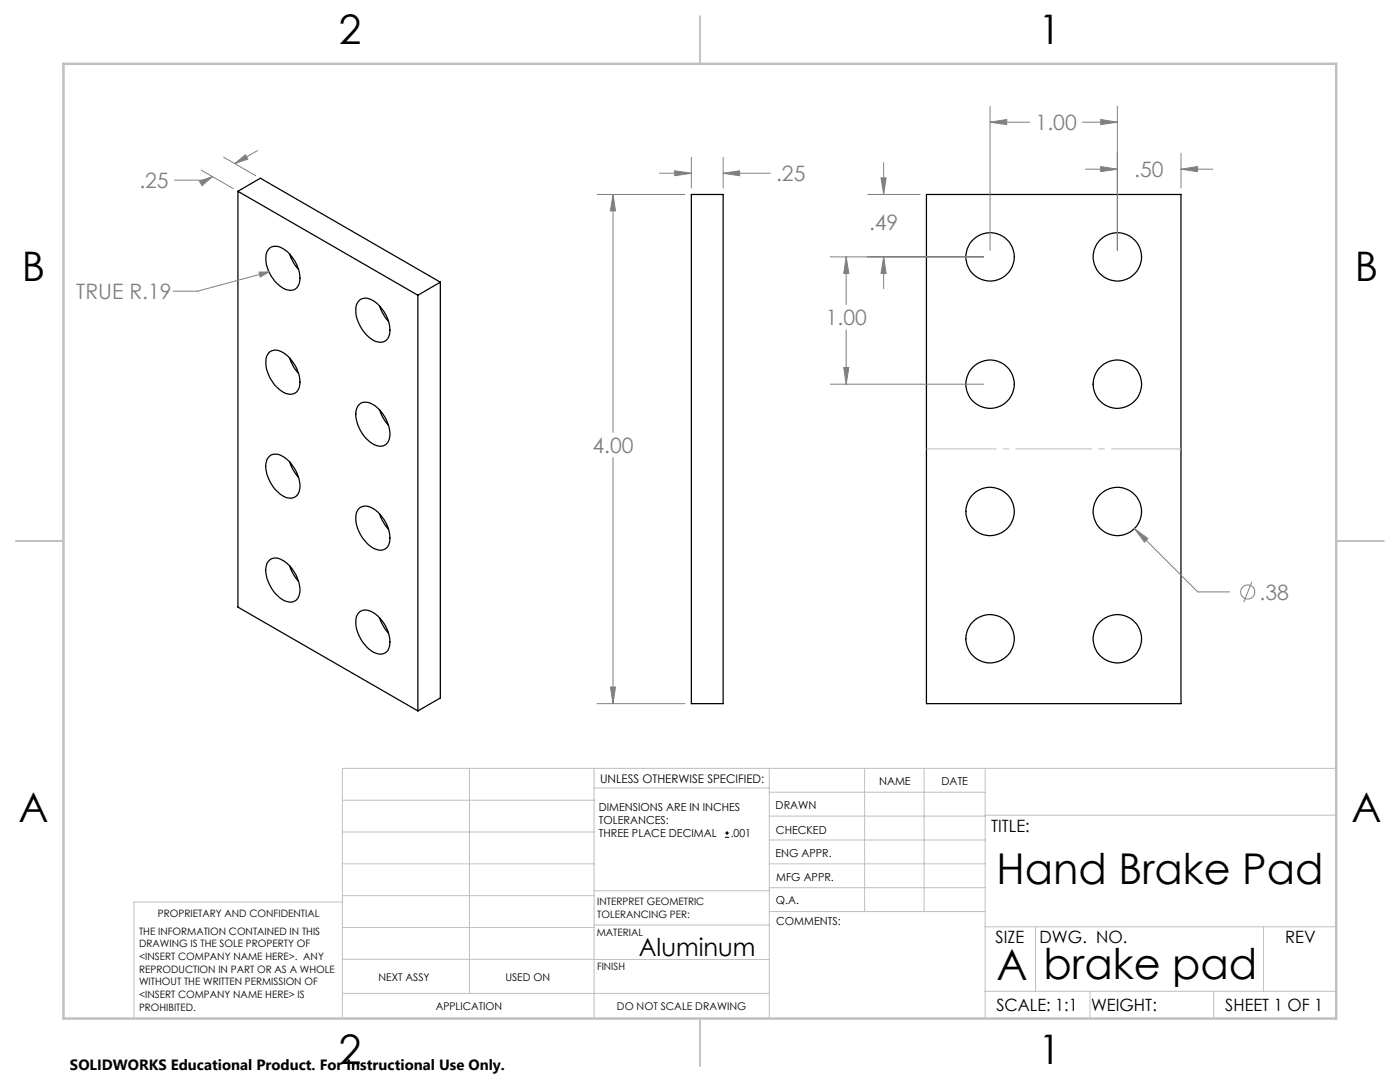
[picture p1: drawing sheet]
<svg xmlns="http://www.w3.org/2000/svg" width="279mm" height="216mm" viewBox="0 0 279 216" stroke-linecap="round" stroke-linejoin="round" font-family="sans-serif">
<g fill="none" stroke="#000" stroke-width=".25">
<path d="M47.5 38.2l35.9 20.7M47.5 38.2v82.9l35.9 20.8M47.5 38.2l4.5-2.6 35.9 20.7M138 38.8h6.3v101.6h-6.3zM184.9 38.8h50.8v101.6h-50.8zM53.8 49.5a2.56 2.56 0 0 1 3.2 .5 7.2 7.2 0 0 1 2.8 6.4 1.9 1.9 0 0 1-2.8 1.3 7 7 0 0 1-3.8-7.3zM57.8 50.7l.8 1.8 1 1.3M83.4 58.9v83M87.9 56.3v83l-4.5 2.6M87.9 56.3l-4.5 2.6M53.8 70.2a2.64 2.64 0 0 1 3.2 .5 7.2 7.2 0 0 1 2.8 6.5 2.02 2.02 0 0 1-3.2 1.1 7.1 7.1 0 0 1-3.4-7.1zM57.8 71.4l.8 1.9 1 1.2"/>
<path d="M71.5 60.1a2.15 2.15 0 0 1 3-.1 7.1 7.1 0 0 1 3.2 6.8 2.01 2.01 0 0 1-3.2 1.1 7.4 7.4 0 0 1-3.5-6.7zM75.8 61.1l.5 1.3 1.2 1.7M53.7 91.1a2.39 2.39 0 0 1 3.1 .2 7.2 7.2 0 0 1 3 6.4 2.03 2.03 0 0 1-1.4 1.7 2.03 2.03 0 0 1-2.1-.5 7.5 7.5 0 0 1-3.2-6.3 2.19 2.19 0 0 1 .6-1.5zM57.8 92.2l.7 1.5 1.1 1.6M71.7 80.7a2.44 2.44 0 0 1 3.1 .2 7.3 7.3 0 0 1 3 6.4 2.03 2.03 0 0 1-1.4 1.7 2.03 2.03 0 0 1-2.1-.5 7.2 7.2 0 0 1-3.2-6.8zM75.8 81.8l.6 1.6 1.1 1.5M53.7 111.8a2.28 2.28 0 0 1 3.1 .2 7.2 7.2 0 0 1 3 6.4 1.97 1.97 0 0 1-3 1.5 7.4 7.4 0 0 1-3.7-6.6 2.01 2.01 0 0 1 .6-1.5zM57.8 112.9l.7 1.6 1.1 1.5M71.5 101.6a2.2 2.2 0 0 1 3-.1 7.1 7.1 0 0 1 3.2 6.8 2.01 2.01 0 0 1-3.2 1.1 7.4 7.4 0 0 1-3.5-6.7zM75.8 102.6l.5 1.3 1.2 1.7M71.5 122.3a2.2 2.2 0 0 1 3-.1 7.1 7.1 0 0 1 3.2 6.8 2 2 0 0 1-3.2 1.1 7.4 7.4 0 0 1-3.5-6.7zM75.8 123.3l.8 1.8 .9 1.3"/>
<circle cx="197.6" cy="51.3" r="4.8"/>
<circle cx="223" cy="51.3" r="4.8"/>
<circle cx="197.6" cy="76.7" r="4.8"/>
<circle cx="223" cy="76.7" r="4.8"/>
<circle cx="197.6" cy="102.1" r="4.8"/>
<circle cx="223" cy="102.1" r="4.8"/>
<circle cx="197.6" cy="127.5" r="4.8"/>
<circle cx="223" cy="127.5" r="4.8"/>
</g>
<g fill="none" stroke="#808080" stroke-width=".2">
<path d="M39.8 36.2l2.6-1-2.1 1.8zM40.1 33.9l6.5 3.7M42.4 35.2l-1.2 .7h-6.4M44.6 31.4l6.4 3.7M46.9 32.6l2.1-1.7 .5 .8zM51.4 30.1l-4.5 2.5M119.2 38.8h17.5M122.3 38.8l.5 3.3h-1zM122.3 38.8v47.5M131.6 34.6h6.4M134.7 34.1l3.3 .5-3.3 .5zM138 31.4v6.1"/>
<path d="M144.3 34.6l3.3-.5v1zM144.3 31.4v6.1M144.3 34.6h9.4M173.2 38.8h10.4M175.8 35.5h1l-.4 3.3zM176.4 32.5v6.3M197.6 24.4l3.3-.6v1.1zM197.6 21.2v28.8M197.6 24.4h7.9M216 24.4h7M216.6 33.8h6.4M219.7 23.8l3.3 .6-3.3 .5z"/>
<path d="M219.7 33.2l3.3 .6-3.3 .5zM223 21.2v28.8M235.7 33.8l3.3-.6v1.1zM235.7 30.6v6.9M235.7 33.8h6.3M51.7 54.3h2l-1.8 1zM53.7 54.3l-14.3 3.8h-4.9M165.7 51.3h30.6M168.9 51.3l.5 3.3h-1zM168.9 51.3v9.5M176.4 51.3l.4 3.3h-1zM176.4 51.3v6.3"/>
<path d="M165.7 76.7h30.6M168.4 73.3h1l-.5 3.4zM168.9 65.8v10.9M122.3 91.3v49.1M226.4 105.5l2.7 2-.7 .7zM226.4 105.5l12.6 12.6h6.4M249.8 116.1l-1.6 4.1M121.8 137.1h1l-.5 3.3zM119.2 140.4h17.5"/>
<circle cx="249" cy="118.1" r="1.41"/>
</g>
<path d="M144.7 167.1h.8M144.7 166.2h.8M145.1 165.8v.9" fill="none" stroke="#000" stroke-width=".2"/>
<path d="M184.9 89.6h50.8" fill="none" stroke="#c0c0c0" stroke-width=".2" stroke-dasharray="15.2 1.3 1.3 1.3" stroke-dashoffset="1.3" stroke-linecap="butt"/>
<g fill="none" stroke="#c0c0c0" stroke-width=".2">
<path d="M68.3 159.7h50.3M93.7 153.3v44.9M118.6 153.3v49.9M118.6 157.2h34.9M153.5 153.3v49.9M153.5 158.1h43.1M172.5 153.3v28.6M184.4 153.3v28.6M196.6 153.3v49.9M266.7 153.3h-198.4v49.9M68.3 178.7h50.3M68.3 172.4h50.3"/>
<path d="M68.3 166h50.3M68.3 180h-41.6v23.2M118.6 177.7h35M153.5 167.6h43.1M153.5 162.8h43.1M153.5 172.4h43.1M153.5 177.1h43.1M196.6 162.7h70.1M68.3 198.2h85.2M68.3 191.4l85.2 .1M68.3 185.1h50.3M118.6 184.6h35"/>
<path d="M153.6 181.9h43M196.6 197.8h70.1M196.6 184.9h70.1M206.7 184.9v12.9M217.5 197.8v5.4M242.2 197.8v5.4M252.2 184.9v12.9"/>
</g>
<path d="M139.7 3.2v9.5M3.1 107.9h9.6M266.7 107.9h9.5M139.7 203.2v9.6" fill="none" stroke="#c0c0c0" stroke-width=".25"/>
<path d="M12.7 12.7h254v190.5h-254z" fill="none" stroke="#c0c0c0" stroke-width=".5"/>
<path d="M176.4 51.3l.4 3.3h-1zM175.8 35.5h1l-.4 3.3zM197.6 24.4l3.3-.6v1.1zM219.7 23.8l3.3 .6-3.3 .5zM168.4 73.3h1l-.5 3.4zM168.9 51.3l.5 3.3h-1zM219.7 33.2l3.3 .6-3.3 .5zM235.7 33.8l3.3-.6v1.1zM226.4 105.5l2 2.7 .7-.7zM144.3 34.6l3.3-.5v1zM134.7 34.1l3.3 .5-3.3 .5zM121.8 137.1h1l-.5 3.3zM122.3 38.8l.5 3.3h-1zM39.8 36.2l2.6-1-2.1 1.8zM46.9 32.6l2.1-1.7 .5 .8zM51.7 54.3l.2 1 1.8-1z" fill="#808080"/>
<g font-size="8.5">
<text x="198.9" y="176.5">Hand Brake Pad</text>
<text x="198.9" y="195.5">A</text>
<text x="208.3" y="195.4">brake pad</text>
</g>
<g font-size="8.1">
<text x="67.6" y="8.9">2</text>
<text x="207.3" y="8.9">1</text>
<text x="4.4" y="56.2">B</text>
<text x="270.4" y="56.2">B</text>
<text x="3.7" y="164.1">A</text>
<text x="269.7" y="164.1">A</text>
<text x="67.6" y="212.4">2</text>
<text x="207.3" y="212.4">1</text>
</g>
<text font-size="4.9" x="127.5" y="190.7">Aluminum</text>
<g font-size="4.2" fill="#808080">
<text x="206.7" y="25.9">1.00</text>
<text x="226.3" y="35.3">.50</text>
<text x="27.8" y="37.5">.25</text>
<text x="154.9" y="36.2">.25</text>
<text x="173.4" y="46">.49</text>
<text x="15.2" y="59.7">TRUE R.19</text>
<text x="164.8" y="64.9">1.00</text>
<text x="118.2" y="90.3">4.00</text>
<text x="251.4" y="119.7">.38</text>
</g>
<g font-size="3.4">
<text x="197.8" y="166">TITLE:</text>
<text x="198.7" y="188.1">SIZE</text>
<text x="207.5" y="188.1">DWG. NO.</text>
<text x="256.5" y="188.2">REV</text>
<text x="198.8" y="201.7">SCALE: 1:1</text>
<text x="217.7" y="201.8">WEIGHT:</text>
<text x="244.5" y="201.7">SHEET 1 OF 1</text>
</g>
<text font-size="3" x="14" y="213.5">SOLIDWORKS Educational Product. For Instructional Use Only.</text>
<text font-size="2.4" x="119.8" y="156.2">UNLESS OTHERWISE SPECIFIED:</text>
<g font-size="2.2">
<text x="119.5" y="161.8">DIMENSIONS ARE IN INCHES</text>
<text x="154.8" y="161.4">DRAWN</text>
<text x="175.4" y="156.6">NAME</text>
<text x="187.9" y="156.7">DATE</text>
<text x="119.5" y="164.4">TOLERANCES:</text>
<text x="119.5" y="167.1">THREE PLACE DECIMAL</text>
<text x="145.8" y="167.1">.001</text>
<text x="154.9" y="166.3">CHECKED</text>
<text x="154.8" y="171">ENG APPR.</text>
<text x="154.9" y="175.7">MFG APPR.</text>
<text x="154.9" y="180.4">Q.A.</text>
<text x="154.9" y="184.6">COMMENTS:</text>
</g>
<g font-size="2.1">
<text x="75.5" y="195.7">NEXT ASSY</text>
<text x="100.9" y="195.7">USED ON</text>
<text x="86.9" y="201.5">APPLICATION</text>
<text x="123.1" y="201.6">DO NOT SCALE DRAWING</text>
</g>
<g font-size="2">
<text x="31.5" y="182.9">PROPRIETARY AND CONFIDENTIAL</text>
<text x="119.2" y="180.6">INTERPRET GEOMETRIC</text>
<text x="119.2" y="183.1">TOLERANCING PER:</text>
<text x="27.8" y="186.5">THE INFORMATION CONTAINED IN THIS</text>
<text x="27.8" y="189">DRAWING IS THE SOLE PROPERTY OF</text>
<text x="27.8" y="191.6">&lt;INSERT COMPANY NAME HERE&gt;. ANY</text>
<text x="119.1" y="186.7">MATERIAL</text>
<text x="27.8" y="194.1">REPRODUCTION IN PART OR AS A WHOLE</text>
<text x="27.8" y="196.6">WITHOUT THE WRITTEN PERMISSION OF</text>
<text x="119.1" y="193.5">FINISH</text>
<text x="27.8" y="199.1">&lt;INSERT COMPANY NAME HERE&gt; IS</text>
<text x="27.8" y="201.7">PROHIBITED.</text>
</g>
</svg>
